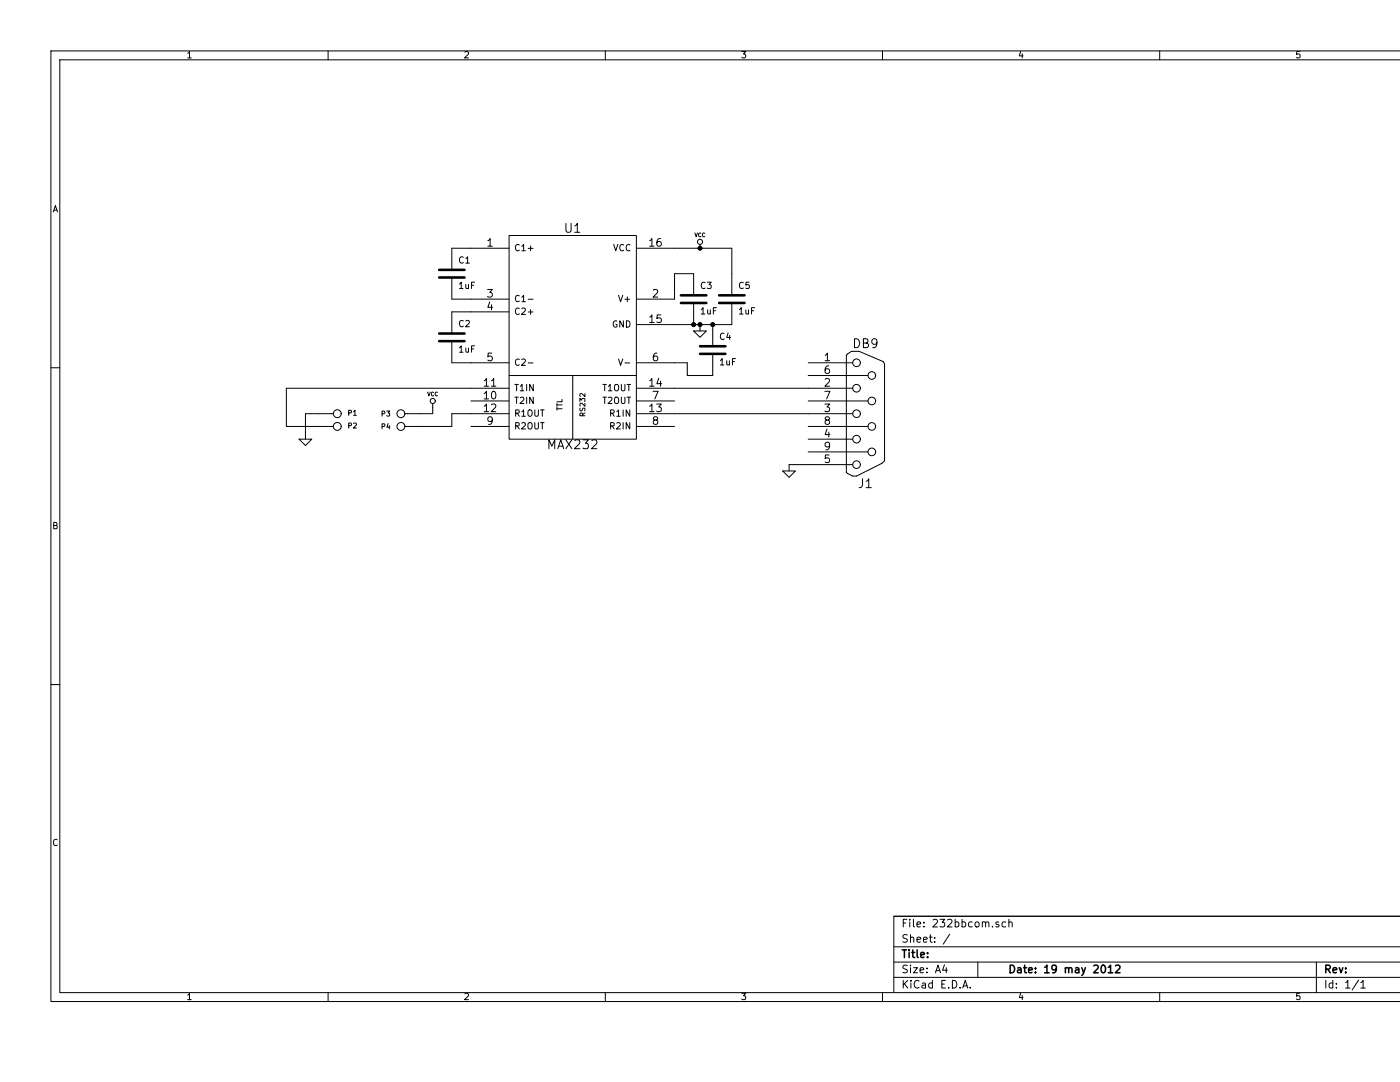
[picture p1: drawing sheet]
EESchema Schematic File Version 2  date Sat 19 May 2012 06:51:20 PM EDT
LIBS:power
LIBS:device
LIBS:transistors
LIBS:conn
LIBS:linear
LIBS:regul
LIBS:74xx
LIBS:cmos4000
LIBS:adc-dac
LIBS:memory
LIBS:xilinx
LIBS:special
LIBS:microcontrollers
LIBS:dsp
LIBS:microchip
LIBS:analog_switches
LIBS:motorola
LIBS:texas
LIBS:intel
LIBS:audio
LIBS:interface
LIBS:digital-audio
LIBS:philips
LIBS:display
LIBS:cypress
LIBS:siliconi
LIBS:opto
LIBS:atmel
LIBS:contrib
LIBS:valves
EELAYER 43  0
EELAYER END
$Descr A4 11693 8268
encoding utf-8
Sheet 1 1
Title ""
Date "19 may 2012"
Rev ""
Comp ""
Comment1 ""
Comment2 ""
Comment3 ""
Comment4 ""
$EndDescr
$Comp
L MAX232 U1
U 1 1
P 4500 2650
F 0 "U1" H 4500 3500 70  0000 C CNN
F 1 "MAX232" H 4500 1800 70  0000 C CNN
	1    4500 2650
	1    0    0    -1  
$EndComp
$Comp
L VCC #PWR01
U 1 1
P 5500 1950
F 0 "#PWR01" H 5500 2050 30  0001 C CNN
F 1 "VCC" H 5500 2050 30  0000 C CNN
	1    5500 1950
	1    0    0    -1  
$EndComp
$Comp
L GND #PWR02
U 1 1
P 5500 2600
F 0 "#PWR02" H 5500 2600 30  0001 C CNN
F 1 "GND" H 5500 2530 30  0001 C CNN
	1    5500 2600
	1    0    0    -1  
$EndComp
$Comp
L C C5
U 1 1
P 5750 2350
F 0 "C5" H 5800 2450 50  0000 L CNN
F 1 "1uF" H 5800 2250 50  0000 L CNN
	1    5750 2350
	1    0    0    -1  
$EndComp
$Comp
L C C3
U 1 1
P 5450 2350
F 0 "C3" H 5500 2450 50  0000 L CNN
F 1 "1uF" H 5500 2250 50  0000 L CNN
	1    5450 2350
	1    0    0    -1  
$EndComp
$Comp
L C C4
U 1 1
P 5600 2750
F 0 "C4" H 5650 2850 50  0000 L CNN
F 1 "1uF" H 5650 2650 50  0000 L CNN
	1    5600 2750
	1    0    0    -1  
$EndComp
$Comp
L C C1
U 1 1
P 3550 2150
F 0 "C1" H 3600 2250 50  0000 L CNN
F 1 "1uF" H 3600 2050 50  0000 L CNN
	1    3550 2150
	1    0    0    -1  
$EndComp
$Comp
L C C2
U 1 1
P 3550 2650
F 0 "C2" H 3600 2750 50  0000 L CNN
F 1 "1uF" H 3600 2550 50  0000 L CNN
	1    3550 2650
	1    0    0    -1  
$EndComp
$Comp
L DB9 J1
U 1 1
P 6800 3250
F 0 "J1" H 6800 3800 70  0000 C CNN
F 1 "DB9" H 6800 2700 70  0000 C CNN
	1    6800 3250
	1    0    0    1   
$EndComp
$Comp
L GND #PWR03
U 1 1
P 6200 3700
F 0 "#PWR03" H 6200 3700 30  0001 C CNN
F 1 "GND" H 6200 3630 30  0001 C CNN
	1    6200 3700
	1    0    0    -1  
$EndComp
$Comp
L VCC #PWR04
U 1 1
P 3400 3200
F 0 "#PWR04" H 3400 3300 30  0001 C CNN
F 1 "VCC" H 3400 3300 30  0000 C CNN
	1    3400 3200
	1    0    0    -1  
$EndComp
$Comp
L GND #PWR05
U 1 1
P 2400 3450
F 0 "#PWR05" H 2400 3450 30  0001 C CNN
F 1 "GND" H 2400 3380 30  0001 C CNN
	1    2400 3450
	1    0    0    -1  
$EndComp
Wire Wire Line
	5300 1950 5750 1950
Wire Wire Line
	5300 2550 5750 2550
Wire Wire Line
	5500 2550 5500 2600
Wire Wire Line
	5750 1950 5750 2150
Connection ~ 5500 1950
Connection ~ 5500 2550
Connection ~ 5450 2550
Wire Wire Line
	5450 2150 5300 2150
Wire Wire Line
	5300 2150 5300 2350
Connection ~ 5600 2550
Wire Wire Line
	5300 2850 5400 2850
Wire Wire Line
	5400 2850 5400 2950
Wire Wire Line
	5400 2950 5600 2950
Wire Wire Line
	3700 1950 3550 1950
Wire Wire Line
	3550 2350 3700 2350
Wire Wire Line
	3700 2450 3550 2450
Wire Wire Line
	3550 2850 3700 2850
Wire Wire Line
	6350 3250 5300 3250
Wire Wire Line
	5300 3050 6350 3050
Wire Wire Line
	6350 3650 6200 3650
Wire Wire Line
	6200 3650 6200 3700
Wire Wire Line
	3300 3350 3550 3350
Wire Wire Line
	3550 3350 3550 3250
Wire Wire Line
	3550 3250 3700 3250
Wire Wire Line
	2500 3350 2250 3350
Wire Wire Line
	2250 3350 2250 3050
Wire Wire Line
	2250 3050 3700 3050
Wire Wire Line
	3300 3250 3400 3250
Wire Wire Line
	3400 3250 3400 3200
Wire Wire Line
	2500 3250 2400 3250
Wire Wire Line
	2400 3250 2400 3450
$Comp
L CONN_1 P2
U 1 1
P 2650 3350
F 0 "P2" H 2730 3350 40  0000 L CNN
F 1 "CONN_1" H 2650 3405 30  0001 C CNN
	1    2650 3350
	1    0    0    -1  
$EndComp
$Comp
L CONN_1 P4
U 1 1
P 3150 3350
F 0 "P4" H 3230 3350 40  0000 L CNN
F 1 "CONN_1" H 3150 3405 30  0001 C CNN
	1    3150 3350
	-1   0    0    1   
$EndComp
$Comp
L CONN_1 P1
U 1 1
P 2650 3250
F 0 "P1" H 2730 3250 40  0000 L CNN
F 1 "CONN_1" H 2650 3305 30  0001 C CNN
	1    2650 3250
	1    0    0    -1  
$EndComp
$Comp
L CONN_1 P3
U 1 1
P 3150 3250
F 0 "P3" H 3230 3250 40  0000 L CNN
F 1 "CONN_1" H 3150 3305 30  0001 C CNN
	1    3150 3250
	-1   0    0    1   
$EndComp
$EndSCHEMATC
